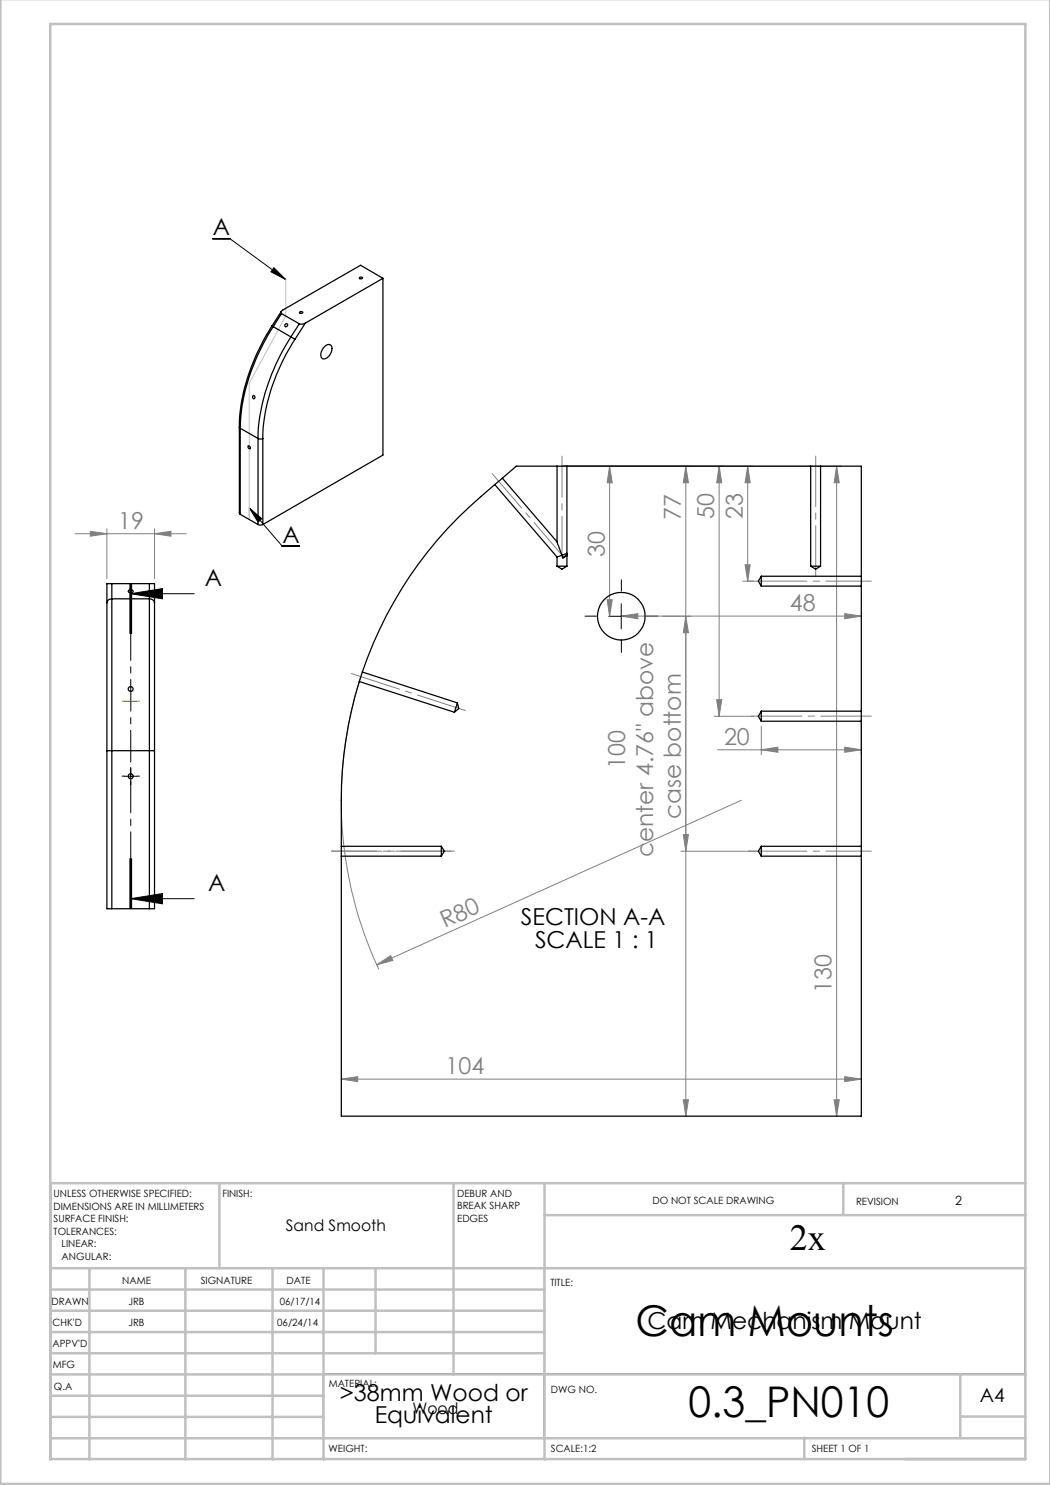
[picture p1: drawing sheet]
<svg xmlns="http://www.w3.org/2000/svg" width="210mm" height="297mm" viewBox="0 0 210 297" stroke-linecap="round" stroke-linejoin="round" font-family="sans-serif">
<g fill="none" stroke="#000" stroke-width=".2">
<path d="M42.5 47.7h3.5l11.1 8.2M54.8 53.5l2.4 2.4-3-1.5zM26 116.7v10M26.1 118.7h12.7M26.1 118.7l6.4-1v2.1zM26.1 116.7v10M26.3 116.7v10M49.8 101.6l6.6 7.6h3.4M49.8 101.6l2.6 2.1-.8 .7zM121.7 123.3h5.1M124.2 120.8v5M24.9 155.3h2.5"/>
<path d="M26.1 154v2.5M26 171.7v10M26.1 179.7h12.7M26.1 179.7l6.4-1v2.1zM26.1 171.7v10M26.3 171.7v10zM64.7 274.7v12.8h44.1l.1-34h96.1v21.3z"/>
</g>
<g fill="none" stroke="#808080" stroke-width=".2">
<path d="M112.4 93.2h55.9M121.9 93.2l.5 3.4h-1zM121.9 93.2v30.1M137.2 93.2l.5 3.4h-1zM137.2 93.2v130M143.8 93.2v50.1M143.8 93.2l.6 3.4h-1.1zM149.5 93.2l.5 3.4h-1zM149.5 93.2v23M167.3 93.2l.6 3.4h-1.1zM167.3 93.2v130M15 106.7h22.3"/>
<path d="M18.1 106.3l3.3 .4-3.3 .5zM21.4 105.8v9.9M30.9 106.7l3.3-.4v.9zM30.9 105.8v9.9M121.4 119.9h1l-.5 3.4zM148.5 116.2h2.2M149 113h1l-.5 3.2zM72.1 135.4a80 80 0 0 0 3.7 58.5M124.2 123.2l3.4-.5v1.1zM124.2 123.2h48.1M132.5 123.3h5.6M137.2 123.3l.5 3.2h-1z"/>
<path d="M143.3 139.9h1.1l-.6 3.4zM168.9 122.7l3.4 .5-3.4 .6zM142.8 143.3h7.9M143.5 150h28.8M152.3 150l3.3-.6v1.1zM152.3 145.2v5.8M168.9 149.4l3.4 .6-3.4 .5zM172.3 143.3v7.7M136.2 170.2h15.1M136.7 166.9h1l-.5 3.3zM148.3 160.1l-72.9 32.9M75.4 193l2.7-1.9 .5 1z"/>
<path d="M68.3 215.8l3.2-.5v1zM68.3 215.8h104M136.7 220h1l-.5 3.2zM166.8 220h1.1l-.6 3.2zM168.9 215.3l3.4 .5-3.4 .5z"/>
</g>
<path d="M124.3 118.2v-2.2M119.3 123.2h-2.3M124.3 128.2v2.3M129.3 123.2h2.2M24.9 155.2h-.5M26.1 154v-.5M26.1 156.5v.5M27.4 155.2h.5" fill="none" stroke="#000" stroke-width=".2" stroke-dasharray="15.2 1.3 1.3 1.3"/>
<path d="M26.1 116.7v65" fill="none" stroke="#000" stroke-width=".2" stroke-dasharray="6.3 1.3 1.3 1.3" stroke-dashoffset="1.2"/>
<path d="M26.1 139v-.5M24.9 140.2h-.5M26.1 141.5v.5M27.4 140.2h.5" fill="none" stroke="#808000" stroke-width=".2" stroke-dasharray="15.2 1.3 1.3 1.3"/>
<path d="M26.1 139v2.5M24.9 140.3h2.5" fill="none" stroke="#808000" stroke-width=".2"/>
<path d="M163.1 91.2v24M70.3 134.7l22.8 7.4M150.3 143.2h24M90.3 170.2h-24" fill="none" stroke="#808080" stroke-width=".2" stroke-dasharray="15.2 1.3 1.3 1.3" stroke-dashoffset="5.1"/>
<path d="M152.3 116.2h22M88.3 170.2h-22M152.3 170.2h22" fill="none" stroke="#808080" stroke-width=".2" stroke-dasharray="15.2 1.3 1.3 1.3" stroke-dashoffset="6.1"/>
<path d="M152.3 116.2h-2.6M88.3 170.2h2.6M152.3 170.2h-2.6" fill="none" stroke="#808080" stroke-width=".2" stroke-dasharray="15.2 1.3 1.3 1.3"/>
<path d="M98.4 94.7l14.3 16.7" fill="none" stroke="#808080" stroke-width=".2" stroke-dasharray="15.2 1.3 1.3 1.3" stroke-dashoffset="6.2"/>
<path d="M112.4 91.2v20.3" fill="none" stroke="#808080" stroke-width=".2" stroke-dasharray="15.2 1.3 1.3 1.3" stroke-dashoffset="7"/>
<path d="M57.2 55.9v7.3l-7.4 13.5v27.2" fill="none" stroke="#c0c0c0" stroke-width=".2"/>
<g fill="none" stroke="#c0c0c0" stroke-width=".5">
<path d="M.1 -.1v296.9h209.9v-296.9M10.1 4.8h195v287h-195zM43.9 236.6v17M90.7 236.6v38.3M108.9 236.6v55.3M168.7 236.6v6.3M205.1 236.6h-195v55.3M10.1 253.6h195M10.1 257.9h98.8M17.9 253.6v38.3M37.1 253.6v38.3M54.5 253.6v38.3"/>
<path d="M64.7 253.6v38.3M75.1 253.6v17M108.9 243h96.2M10.1 270.6h98.8M10.1 266.4h98.8M10.1 262.1h98.8M10.1 279.1h54.6M10.1 274.9h195M192.1 274.8v12.7M10.1 287.7h195M10.1 283.4h54.6M160.9 287.5v4.3"/>
<path d="M192.1 283.3h13"/>
</g>
<g fill="#000">
<path d="M26.1 118.7l6.4-1v2.1zM26.1 179.7l6.4-1v2.1z"/>
<path d="M49.8 101.6l2.6 2.1-.8 .7zM54.8 53.5l2.4 2.4-3-1.5z"/>
</g>
<g fill="#808080">
<path d="M75.4 193l2.7-1.9 .5 1z"/>
<path d="M30.9 106.7l3.3-.4v.9zM18.1 106.3l3.3 .4-3.3 .5z"/>
<path d="M68.3 215.8l3.2-.5v1zM168.9 215.3l3.4 .5-3.4 .5z"/>
<path d="M124.2 123.2l3.4-.5v1.1zM168.9 122.7l3.4 .5-3.4 .6z"/>
<path d="M168.9 149.4l3.4 .6-3.4 .5zM152.3 150l3.3-.6v1.1z"/>
<path d="M149 113h1l-.5 3.2zM149.5 93.2l.5 3.4h-1z"/>
<path d="M143.8 93.2l.6 3.4h-1.1zM143.3 139.9h1.1l-.6 3.4z"/>
<path d="M166.8 220h1.1l-.6 3.2zM167.3 93.2l.6 3.4h-1.1zM136.7 166.9h1l-.5 3.3zM137.2 93.2l.5 3.4h-1z"/>
<path d="M136.7 220h1l-.5 3.2zM137.2 123.3l.5 3.2h-1z"/>
<path d="M121.9 93.2l.5 3.4h-1zM121.4 119.9h1l-.5 3.4z"/>
</g>
<g fill="none" stroke="#000" stroke-width=".25">
<path d="M71.9 55.6a.31 .31 0 0 1 .3-.2 .31 .31 0 0 1 .3 .3 .36 .36 0 0 1-.6-.1zM76.6 55.7l-4.5-2.6-15.5 8.9a.42 .42 0 0 0-.3 .7M76.6 55.7l-15.5 8.9M76.6 55.7v35.3l-24 13.9M54.4 65.2a39 39 0 0 0-6.5 20.2M54.4 65.2l.2 .1M54.6 65.3a39.4 39.4 0 0 0-6.6 20.4M54.6 65.3l3.6 2.1M56.2 62.3l-1.8 2.9M56.3 62.7l-1.7 2.6M56.3 62.7l3.6 2.1M58.2 67.4a39.8 39.8 0 0 0-6.6 20.3"/>
<path d="M58.2 67.4l.8 .5M59 67.9a37.9 37.9 0 0 0-6.4 19.8M59.9 64.8l-1.7 2.6M59.9 62.4a.32 .32 0 0 1 .4-.1 .32 .32 0 0 1 .2 .3 .35 .35 0 0 1-.4 .1 .35 .35 0 0 1-.2-.3zM61.1 64.6l-.7 .2h-.5M61.1 64.6l-2.1 3.3M64.9 69.3a.83 .83 0 0 1 1.2-.3 .83 .83 0 0 1 .3 1.1 2.05 2.05 0 0 1-1.8 1.7 1.47 1.47 0 0 1 .2-2.3zM47.9 85.4v17.3l.1 .2M47.9 85.4l.1 .3M48 85.7l3.6 2M48 85.7v17.2M49.6 89.2a.31 .31 0 0 1 .4 .2 .31 .31 0 0 1-.1 .3l-.3-.2z"/>
<path d="M51.6 87.7l.2 .1 .8-.1M51.6 87.7v17.2M52.6 87.7v17.2M99 96.9a81.1 81.1 0 0 0-26.5 37.5M99 96.9l12.4 14.5M100.5 95.6l-1.5 1.3M100.5 95.6l10.9 12.8M111.4 93.2h2M111.4 93.2v15.2M111.4 93.2h-8.1l-2.8 2.4M113.4 93.2v17.5M113.4 93.2h48.7"/>
<path d="M162.1 93.2h2M162.1 93.2v20M164.1 93.2v20M164.1 93.2h8.2v22M22.4 119.8v30.3M22.4 119.8a.93 .93 0 0 0-1 .7M22.4 116.7h-1v3.8M22.4 119.8h7.5M22.4 116.7v3.1M22.4 116.7h7.5M25.7 118.1a.47 .47 0 0 1 .6-.2 .47 .47 0 0 1 .3 .5 .47 .47 0 0 1-.6 .2 .47 .47 0 0 1-.3-.5zM29.9 119.8v30.3"/>
<path d="M29.9 119.8a1 1 0 0 1 1 .7M29.9 116.7h1v3.8M29.9 116.7v3.1M48 102.9l3.6 2M51.6 104.9l.3 .1 .7-.1M111.4 113.2h2M111.4 108.4l1 2.7M111.4 111.4v1.8M111.4 113.2l1 .6 1-.6M112.4 111.1l.2 .5M112.4 111.1l-1 .3M113.4 111.2l-.8 .4"/>
<path d="M113.4 110.7l-1 .4M113.4 111.2v2M113.4 110.7l.1 .1M113.5 110.8l-.9 .8M113.5 110.8l-.1 .4M152.3 115.2v2M152.3 115.2h20M152.3 115.2l-.6 1 .6 1M152.3 117.2h20M162.1 113.2h2M162.1 113.2l1 .6 1-.6M172.3 115.2v2"/>
<path d="M172.3 117.2v25M21.4 120.5v29.6M30.9 120.5v29.6M71.9 136.3a80.9 80.9 0 0 0-3.6 23.8v9.2M71.9 136.3l19 6.1M72.5 134.4l-.6 1.9M72.5 134.4l19 6.2M21.4 150.1h1M21.4 150.1v31.6h1M22.4 150.1h7.5M22.4 150.1v31.6M29.9 150.1h1"/>
<path d="M29.9 150.1v31.6M30.9 150.1v31.6h-1M91.5 140.6l-.6 1.8M91.5 140.6l.3 1.1-.9 .7M152.3 142.2v2M152.3 142.2h20M152.3 142.2l-.6 1.1 .6 .9M152.3 144.2h20M172.3 142.2v2M172.3 144.2v25.1M68.3 169.3v1.9M68.3 171.2v52h104v-52"/>
<path d="M68.3 169.3h20M68.3 171.2h20M88.3 169.3v1.9M88.3 169.3l.6 .9-.6 1M152.3 169.3v1.9M152.3 169.3h20M152.3 169.3l-.6 .9 .6 1M152.3 171.2h20M172.3 169.3v1.9M22.4 181.7h7.5"/>
<circle cx="50.7" cy="79.4" r=".28"/>
<circle cx="57.2" cy="65.1" r=".3"/>
<circle cx="26.1" cy="137.8" r=".49"/>
<circle cx="124.3" cy="123.3" r="4.8"/>
<circle cx="26.1" cy="155.3" r=".49"/>
</g>
<g font-size="8.5">
<text x="127.1" y="267.2">Cam Mounts</text>
<text x="137.7" y="283.5">0.3_PN010</text>
</g>
<text font-size="7.3" x="158" y="249.9">2x</text>
<g font-size="4.7">
<text x="42.6" y="47.1">A</text>
<text x="56.5" y="108.6">A</text>
<text x="41" y="117.2">A</text>
<text x="41.6" y="178.3">A</text>
<text x="104.2" y="185">SECTION A-A</text>
<text x="107" y="189.5">SCALE 1 : 1</text>
<text x="129.5" y="265.8">Cam Mechanism Mount</text>
<text x="68" y="280.1">&gt;38mm Wood or</text>
<text x="75" y="284.6">Equivalent</text>
</g>
<g font-size="4.7" fill="#808080">
<text x="23.6" y="105.7">19</text>
<text x="136.2" y="104.1" transform="rotate(-90 136.2 104.1)">77</text>
<text x="142.8" y="103.8" transform="rotate(-90 142.8 103.8)">50</text>
<text x="148.5" y="103.8" transform="rotate(-90 148.5 103.8)">23</text>
<text x="120.9" y="111.5" transform="rotate(-90 120.9 111.5)">30</text>
<text x="158" y="122.2">48</text>
<text x="144.8" y="148.9">20</text>
<text x="125.1" y="153.8" transform="rotate(-90 125.1 153.8)">100</text>
<text x="136.2" y="163.9" transform="rotate(-90 136.2 163.9)">case bottom</text>
<text x="130.6" y="171.5" transform="rotate(-90 130.6 171.5)">center 4.76&quot; above</text>
<text x="89" y="185.7" transform="rotate(-24 89 185.7)">R80</text>
<text x="166.3" y="198.6" transform="rotate(-90 166.3 198.6)">130</text>
<text x="89.1" y="214.8">104</text>
</g>
<text font-size="3.9" x="196" y="280.4">A4</text>
<g font-size="3.2">
<text x="57.2" y="246.3">Sand Smooth</text>
<text x="82.5" y="282.8">Wood</text>
</g>
<text font-size="2.5" x="191.1" y="240.9">2</text>
<g font-size="2">
<text x="10.7" y="239.5">UNLESS OTHERWISE SPECIFIED:</text>
<text x="44.5" y="239.5">FINISH:</text>
<text x="91.4" y="239.4">DEBUR AND</text>
<text x="10.7" y="242">DIMENSIONS ARE IN MILLIMETERS</text>
<text x="10.7" y="244.5">SURFACE FINISH:</text>
<text x="91.4" y="241.9">BREAK SHARP</text>
<text x="91.4" y="244.4">EDGES</text>
<text x="130.5" y="240.8">DO NOT SCALE DRAWING</text>
<text x="171.2" y="241">REVISION</text>
<text x="10.7" y="247">TOLERANCES:</text>
<text x="12.3" y="249.5">LINEAR:</text>
<text x="12.3" y="252">ANGULAR:</text>
<text x="24.4" y="256.9">NAME</text>
<text x="40.1" y="256.8">SIGNATURE</text>
<text x="57.3" y="256.8">DATE</text>
<text x="110.1" y="257.1">TITLE:</text>
<text x="10.3" y="260.9">DRAWN</text>
<text x="25.7" y="261">JRB</text>
<text x="56" y="261">06/17/14</text>
<text x="10.5" y="269.3">APPV'D</text>
<text x="10.5" y="265.2">CHK'D</text>
<text x="25.7" y="265.2">JRB</text>
<text x="55.4" y="265.2">06/24/14</text>
<text x="10.6" y="273.6">MFG</text>
<text x="10.8" y="278">Q.A</text>
<text x="65.8" y="277.4">MATERIAL:</text>
<text x="110.2" y="278.5">DWG NO.</text>
<text x="65.7" y="290.4">WEIGHT:</text>
<text x="110.2" y="290.5">SCALE:1:2</text>
<text x="162.4" y="290.4">SHEET 1 OF 1</text>
</g>
</svg>
